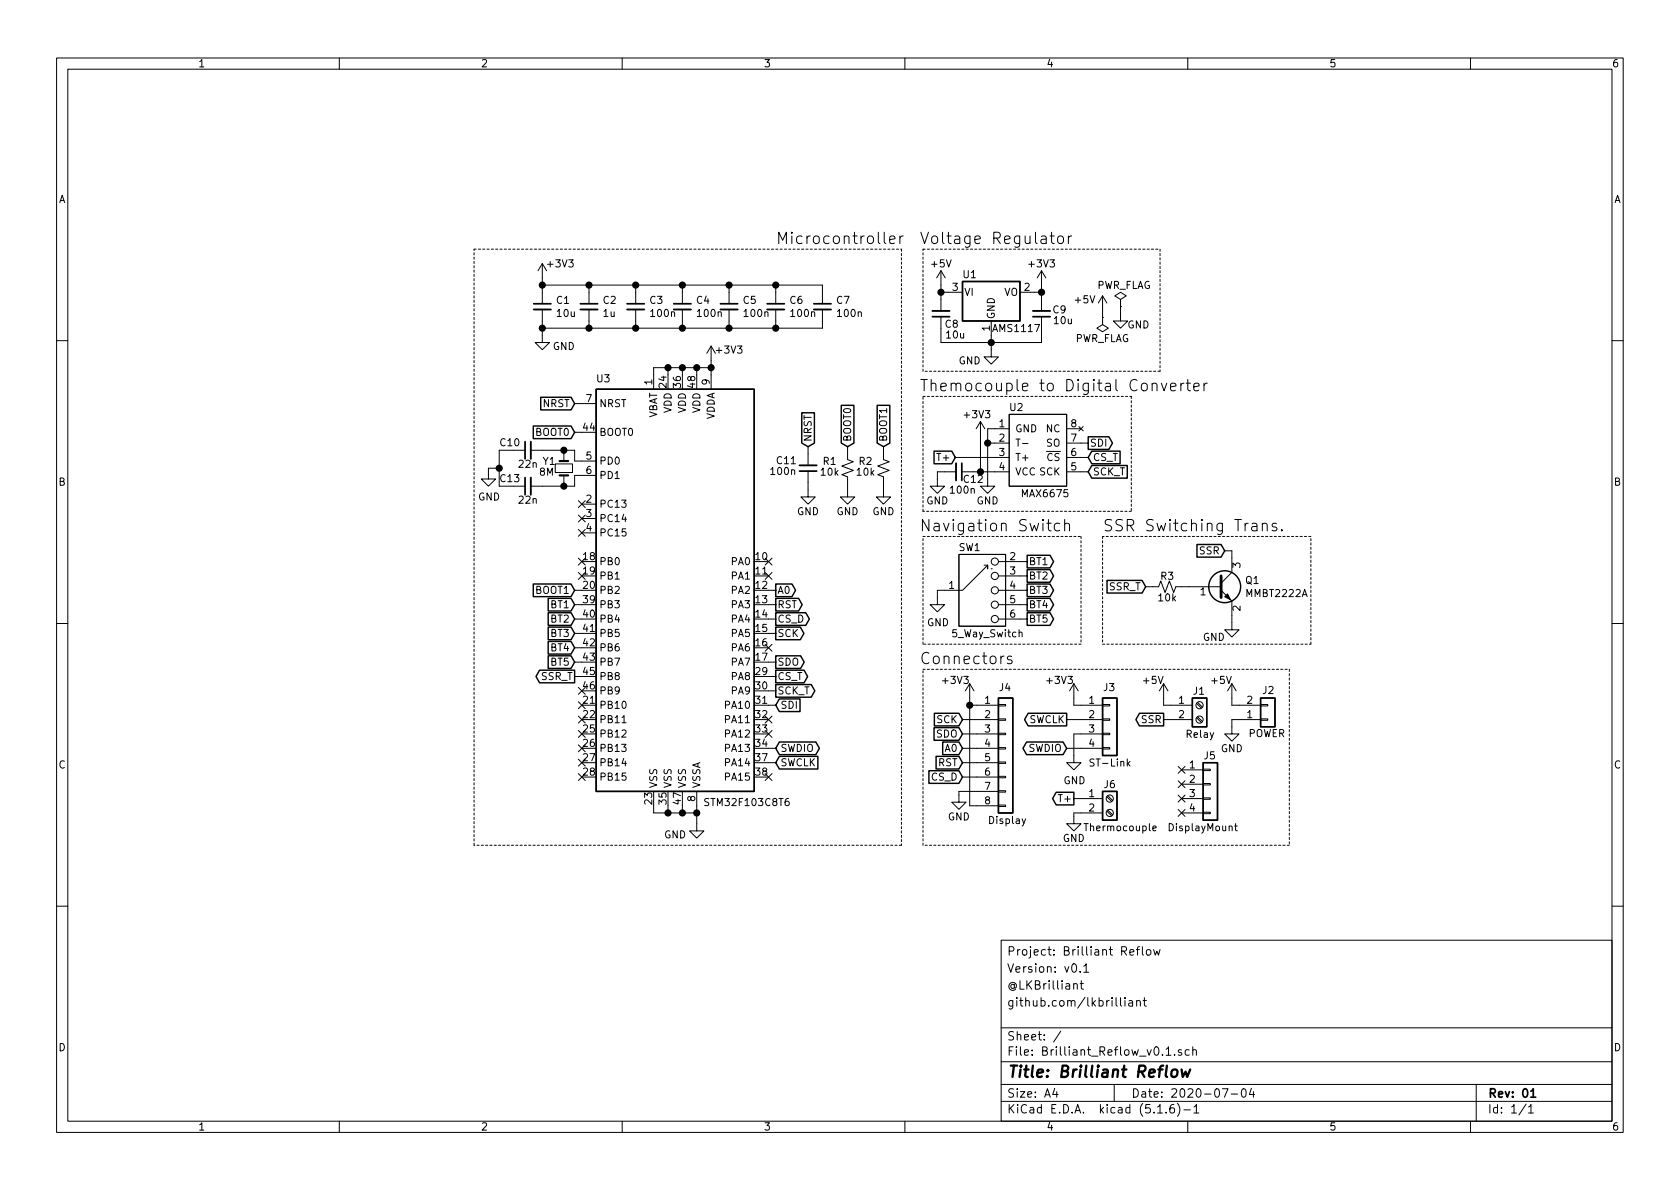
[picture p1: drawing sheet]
EESchema Schematic File Version 4
EELAYER 30 0
EELAYER END
$Descr A4 11693 8268
encoding utf-8
Sheet 1 1
Title "Brilliant Reflow"
Date "2020-07-04"
Rev "01"
Comp ""
Comment1 "github.com/lkbrilliant"
Comment2 "@LKBrilliant"
Comment3 "Version: v0.1"
Comment4 "Project: Brilliant Reflow"
$EndDescr
$Comp
L MCU_ST_STM32F1:STM32F103C8Tx U3
U 1 1
P 4750 4100
F 0 "U3" H 4200 5575 50  0000 C CNN
F 1 "STM32F103C8T6" H 5200 2625 50  0000 C CNN
F 2 "Package_QFP:LQFP-48_7x7mm_P0.5mm" H 4150 2700 50  0001 R CNN
F 3 "http://www.st.com/st-web-ui/static/active/en/resource/technical/document/datasheet/CD00161566.pdf" H 4750 4100 50  0001 C CNN
	1    4750 4100
	1    0    0    -1  
$EndComp
Wire Wire Line
	6925 2975 6875 2975
Wire Wire Line
	6875 2975 6875 3075
Connection ~ 6875 3075
Wire Wire Line
	6875 3075 6925 3075
Wire Wire Line
	6875 3075 6875 3325
$Comp
L power:GND #PWR012
U 1 1
P 6875 3325
F 0 "#PWR012" H 6875 3075 50  0001 C CNN
F 1 "GND" H 6875 3175 50  0000 C CNN
F 2 "" H 6875 3325 50  0001 C CNN
F 3 "" H 6875 3325 50  0001 C CNN
	1    6875 3325
	1    0    0    -1  
$EndComp
$Comp
L Brilliant_Reflow_Symbol:MAX6675 U2
U 1 1
P 7225 3175
F 0 "U2" H 7075 3525 50  0000 C CNN
F 1 "MAX6675" H 7275 2925 50  0000 C CNN
F 2 "Package_SO:SO-8_3.9x4.9mm_P1.27mm" H 7225 2825 50  0001 C CNN
F 3 "https://datasheets.maximintegrated.com/en/ds/MAX6675.pdf" H 7225 3175 50  0001 C CNN
	1    7225 3175
	1    0    0    -1  
$EndComp
Text GLabel 7150 3900 2    50   Output ~ 0
BT1
Text GLabel 7150 4000 2    50   Output ~ 0
BT2
Text GLabel 7150 4100 2    50   Output ~ 0
BT3
Text GLabel 7150 4200 2    50   Output ~ 0
BT4
Text GLabel 7150 4300 2    50   Output ~ 0
BT5
Wire Wire Line
	7150 3900 7100 3900
Wire Wire Line
	7150 4000 7100 4000
Wire Wire Line
	7150 4100 7100 4100
Wire Wire Line
	7150 4200 7100 4200
Wire Wire Line
	7150 4300 7100 4300
Wire Wire Line
	6525 4150 6525 4100
$Comp
L power:GND #PWR016
U 1 1
P 6525 4150
F 0 "#PWR016" H 6525 3900 50  0001 C CNN
F 1 "GND" H 6530 3977 50  0000 C CNN
F 2 "" H 6525 4150 50  0001 C CNN
F 3 "" H 6525 4150 50  0001 C CNN
	1    6525 4150
	1    0    0    -1  
$EndComp
$Comp
L power:+3V3 #PWR08
U 1 1
P 4950 2500
F 0 "#PWR08" H 4950 2350 50  0001 C CNN
F 1 "+3V3" H 5075 2575 50  0000 C CNN
F 2 "" H 4950 2500 50  0001 C CNN
F 3 "" H 4950 2500 50  0001 C CNN
	1    4950 2500
	1    0    0    -1  
$EndComp
Wire Wire Line
	4950 2500 4950 2550
Wire Wire Line
	4950 2550 4850 2550
Wire Wire Line
	4550 2550 4550 2600
Wire Wire Line
	4650 2600 4650 2550
Connection ~ 4650 2550
Wire Wire Line
	4650 2550 4550 2550
Wire Wire Line
	4750 2600 4750 2550
Connection ~ 4750 2550
Wire Wire Line
	4750 2550 4650 2550
Wire Wire Line
	4850 2600 4850 2550
Connection ~ 4850 2550
Wire Wire Line
	4850 2550 4750 2550
Connection ~ 4950 2550
Wire Wire Line
	4950 2550 4950 2600
$Comp
L power:GND #PWR026
U 1 1
P 4850 5725
F 0 "#PWR026" H 4850 5475 50  0001 C CNN
F 1 "GND" H 4700 5650 50  0000 C CNN
F 2 "" H 4850 5725 50  0001 C CNN
F 3 "" H 4850 5725 50  0001 C CNN
	1    4850 5725
	1    0    0    -1  
$EndComp
Wire Wire Line
	4850 5650 4750 5650
Wire Wire Line
	4550 5650 4550 5600
Connection ~ 4850 5650
Wire Wire Line
	4850 5650 4850 5600
Wire Wire Line
	4650 5600 4650 5650
Connection ~ 4650 5650
Wire Wire Line
	4650 5650 4550 5650
Wire Wire Line
	4750 5600 4750 5650
Connection ~ 4750 5650
Wire Wire Line
	4750 5650 4650 5650
Wire Wire Line
	4850 5650 4850 5725
$Comp
L Device:C_Small C3
U 1 1
P 4425 2125
F 0 "C3" H 4517 2171 50  0000 L CNN
F 1 "100n" H 4517 2080 50  0000 L CNN
F 2 "Capacitor_SMD:C_0603_1608Metric" H 4425 2125 50  0001 C CNN
F 3 "~" H 4425 2125 50  0001 C CNN
	1    4425 2125
	1    0    0    -1  
$EndComp
$Comp
L Device:C_Small C4
U 1 1
P 4750 2125
F 0 "C4" H 4842 2171 50  0000 L CNN
F 1 "100n" H 4842 2080 50  0000 L CNN
F 2 "Capacitor_SMD:C_0603_1608Metric" H 4750 2125 50  0001 C CNN
F 3 "~" H 4750 2125 50  0001 C CNN
	1    4750 2125
	1    0    0    -1  
$EndComp
$Comp
L Device:C_Small C5
U 1 1
P 5075 2125
F 0 "C5" H 5167 2171 50  0000 L CNN
F 1 "100n" H 5167 2080 50  0000 L CNN
F 2 "Capacitor_SMD:C_0603_1608Metric" H 5075 2125 50  0001 C CNN
F 3 "~" H 5075 2125 50  0001 C CNN
	1    5075 2125
	1    0    0    -1  
$EndComp
$Comp
L Device:C_Small C1
U 1 1
P 3775 2125
F 0 "C1" H 3867 2171 50  0000 L CNN
F 1 "10u" H 3867 2080 50  0000 L CNN
F 2 "Capacitor_SMD:C_0603_1608Metric" H 3775 2125 50  0001 C CNN
F 3 "~" H 3775 2125 50  0001 C CNN
	1    3775 2125
	1    0    0    -1  
$EndComp
$Comp
L Device:C_Small C6
U 1 1
P 5400 2125
F 0 "C6" H 5492 2171 50  0000 L CNN
F 1 "100n" H 5492 2080 50  0000 L CNN
F 2 "Capacitor_SMD:C_0603_1608Metric" H 5400 2125 50  0001 C CNN
F 3 "~" H 5400 2125 50  0001 C CNN
	1    5400 2125
	1    0    0    -1  
$EndComp
$Comp
L Device:C_Small C2
U 1 1
P 4100 2125
F 0 "C2" H 4192 2171 50  0000 L CNN
F 1 "1u" H 4192 2080 50  0000 L CNN
F 2 "Capacitor_SMD:C_0603_1608Metric" H 4100 2125 50  0001 C CNN
F 3 "~" H 4100 2125 50  0001 C CNN
	1    4100 2125
	1    0    0    -1  
$EndComp
$Comp
L Device:C_Small C7
U 1 1
P 5725 2125
F 0 "C7" H 5817 2171 50  0000 L CNN
F 1 "100n" H 5817 2080 50  0000 L CNN
F 2 "Capacitor_SMD:C_0603_1608Metric" H 5725 2125 50  0001 C CNN
F 3 "~" H 5725 2125 50  0001 C CNN
	1    5725 2125
	1    0    0    -1  
$EndComp
$Comp
L power:+3V3 #PWR01
U 1 1
P 3775 1925
F 0 "#PWR01" H 3775 1775 50  0001 C CNN
F 1 "+3V3" H 3900 2025 50  0000 C CNN
F 2 "" H 3775 1925 50  0001 C CNN
F 3 "" H 3775 1925 50  0001 C CNN
	1    3775 1925
	1    0    0    -1  
$EndComp
$Comp
L power:GND #PWR06
U 1 1
P 3775 2325
F 0 "#PWR06" H 3775 2075 50  0001 C CNN
F 1 "GND" H 3925 2250 50  0000 C CNN
F 2 "" H 3775 2325 50  0001 C CNN
F 3 "" H 3775 2325 50  0001 C CNN
	1    3775 2325
	1    0    0    -1  
$EndComp
Wire Wire Line
	3775 1925 3775 1975
Wire Wire Line
	3775 1975 4100 1975
Wire Wire Line
	5725 1975 5725 2025
Connection ~ 3775 1975
Wire Wire Line
	3775 1975 3775 2025
Wire Wire Line
	5400 2025 5400 1975
Connection ~ 5400 1975
Wire Wire Line
	5400 1975 5725 1975
Wire Wire Line
	5075 2025 5075 1975
Connection ~ 5075 1975
Wire Wire Line
	5075 1975 5400 1975
Wire Wire Line
	4750 2025 4750 1975
Connection ~ 4750 1975
Wire Wire Line
	4750 1975 5075 1975
Wire Wire Line
	4425 2025 4425 1975
Connection ~ 4425 1975
Wire Wire Line
	4425 1975 4750 1975
Wire Wire Line
	4100 2025 4100 1975
Connection ~ 4100 1975
Wire Wire Line
	4100 1975 4425 1975
Wire Wire Line
	3775 2225 3775 2275
Wire Wire Line
	3775 2275 4100 2275
Wire Wire Line
	4100 2275 4100 2225
Connection ~ 3775 2275
Wire Wire Line
	3775 2275 3775 2325
Wire Wire Line
	4100 2275 4425 2275
Wire Wire Line
	4425 2275 4425 2225
Connection ~ 4100 2275
Wire Wire Line
	4750 2275 4750 2225
Wire Wire Line
	4425 2275 4750 2275
Connection ~ 4425 2275
Wire Wire Line
	4750 2275 5075 2275
Wire Wire Line
	5075 2275 5075 2225
Connection ~ 4750 2275
Wire Wire Line
	5075 2275 5400 2275
Wire Wire Line
	5400 2275 5400 2225
Connection ~ 5075 2275
Wire Wire Line
	5400 2275 5725 2275
Wire Wire Line
	5725 2275 5725 2225
Connection ~ 5400 2275
$Comp
L Device:C_Small C11
U 1 1
P 5625 3250
F 0 "C11" H 5775 3200 50  0000 C CNN
F 1 "100n" H 5800 3275 50  0000 C CNN
F 2 "Capacitor_SMD:C_0603_1608Metric" H 5625 3250 50  0001 C CNN
F 3 "~" H 5625 3250 50  0001 C CNN
	1    5625 3250
	-1   0    0    1   
$EndComp
$Comp
L power:GND #PWR013
U 1 1
P 5625 3400
F 0 "#PWR013" H 5625 3150 50  0001 C CNN
F 1 "GND" H 5625 3250 50  0000 C CNN
F 2 "" H 5625 3400 50  0001 C CNN
F 3 "" H 5625 3400 50  0001 C CNN
	1    5625 3400
	1    0    0    -1  
$EndComp
$Comp
L Device:Crystal_Small Y1
U 1 1
P 3925 3250
F 0 "Y1" V 3875 3100 50  0000 L CNN
F 1 "8M" V 3950 3075 50  0000 L CNN
F 2 "Crystal:Crystal_SMD_HC49-SD" H 3925 3250 50  0001 C CNN
F 3 "~" H 3925 3250 50  0001 C CNN
	1    3925 3250
	0    1    1    0   
$EndComp
$Comp
L Device:C_Small C10
U 1 1
P 3675 3125
F 0 "C10" V 3725 3250 50  0000 C CNN
F 1 "22n" V 3575 3125 50  0000 C CNN
F 2 "Capacitor_SMD:C_0603_1608Metric" H 3675 3125 50  0001 C CNN
F 3 "~" H 3675 3125 50  0001 C CNN
	1    3675 3125
	0    -1   -1   0   
$EndComp
$Comp
L Device:C_Small C13
U 1 1
P 3675 3375
F 0 "C13" V 3725 3500 50  0000 C CNN
F 1 "22n" V 3575 3375 50  0000 C CNN
F 2 "Capacitor_SMD:C_0603_1608Metric" H 3675 3375 50  0001 C CNN
F 3 "~" H 3675 3375 50  0001 C CNN
	1    3675 3375
	0    -1   -1   0   
$EndComp
Wire Wire Line
	3775 3125 3925 3125
Wire Wire Line
	3925 3125 3925 3150
Wire Wire Line
	3925 3125 4000 3125
Wire Wire Line
	4000 3125 4000 3200
Wire Wire Line
	4000 3200 4050 3200
Connection ~ 3925 3125
Wire Wire Line
	3775 3375 3925 3375
Wire Wire Line
	4000 3375 4000 3300
Wire Wire Line
	4000 3300 4050 3300
Wire Wire Line
	3925 3350 3925 3375
Connection ~ 3925 3375
Wire Wire Line
	3925 3375 4000 3375
Wire Wire Line
	3575 3125 3475 3125
Wire Wire Line
	3475 3375 3575 3375
$Comp
L Device:R_Small_US R1
U 1 1
P 5900 3250
F 0 "R1" H 5775 3300 50  0000 C CNN
F 1 "10k" H 5775 3225 50  0000 C CNN
F 2 "Resistor_SMD:R_0603_1608Metric" H 5900 3250 50  0001 C CNN
F 3 "~" H 5900 3250 50  0001 C CNN
	1    5900 3250
	1    0    0    -1  
$EndComp
Wire Wire Line
	5900 3400 5900 3350
Wire Wire Line
	5625 3350 5625 3400
$Comp
L power:GND #PWR014
U 1 1
P 5900 3400
F 0 "#PWR014" H 5900 3150 50  0001 C CNN
F 1 "GND" H 5900 3250 50  0000 C CNN
F 2 "" H 5900 3400 50  0001 C CNN
F 3 "" H 5900 3400 50  0001 C CNN
	1    5900 3400
	1    0    0    -1  
$EndComp
Text GLabel 4000 2800 0    50   Input ~ 0
NRST
Text GLabel 4000 3000 0    50   Input ~ 0
BOOT0
Text GLabel 5625 3100 1    50   Input ~ 0
NRST
Text GLabel 5900 3100 1    50   Input ~ 0
BOOT0
Wire Wire Line
	5625 3100 5625 3150
Wire Wire Line
	5900 3100 5900 3150
NoConn ~ 4050 3500
NoConn ~ 4050 3600
NoConn ~ 4050 3700
Text GLabel 6150 3100 1    50   Input ~ 0
BOOT1
$Comp
L Device:R_Small_US R2
U 1 1
P 6150 3250
F 0 "R2" H 6025 3300 50  0000 C CNN
F 1 "10k" H 6025 3225 50  0000 C CNN
F 2 "Resistor_SMD:R_0603_1608Metric" H 6150 3250 50  0001 C CNN
F 3 "~" H 6150 3250 50  0001 C CNN
	1    6150 3250
	1    0    0    -1  
$EndComp
Wire Wire Line
	6150 3400 6150 3350
$Comp
L power:GND #PWR015
U 1 1
P 6150 3400
F 0 "#PWR015" H 6150 3150 50  0001 C CNN
F 1 "GND" H 6150 3250 50  0000 C CNN
F 2 "" H 6150 3400 50  0001 C CNN
F 3 "" H 6150 3400 50  0001 C CNN
	1    6150 3400
	1    0    0    -1  
$EndComp
Wire Wire Line
	6150 3100 6150 3150
Text GLabel 5400 5200 2    50   BiDi ~ 0
SWDIO
Text GLabel 5400 5300 2    50   Input ~ 0
SWCLK
Wire Wire Line
	5400 5300 5350 5300
Wire Wire Line
	5400 5200 5350 5200
Text GLabel 7575 3275 2    50   Input ~ 0
SCK_T
Wire Wire Line
	7575 3175 7525 3175
Text GLabel 7575 3175 2    50   Input ~ 0
CS_T
Wire Wire Line
	7575 3275 7525 3275
Wire Wire Line
	5400 4600 5350 4600
Text GLabel 5400 4600 2    50   Output ~ 0
SDO
Wire Wire Line
	5400 4400 5350 4400
Text GLabel 5400 4400 2    50   Output ~ 0
SCK
Wire Wire Line
	5400 4200 5350 4200
Text GLabel 5400 4300 2    50   Output ~ 0
CS_D
Wire Wire Line
	4000 4100 4050 4100
Text GLabel 4000 4100 0    50   Input ~ 0
BOOT1
Wire Wire Line
	4000 2800 4050 2800
Wire Wire Line
	4000 3000 4050 3000
$Comp
L power:GND #PWR010
U 1 1
P 3400 3275
F 0 "#PWR010" H 3400 3025 50  0001 C CNN
F 1 "GND" H 3405 3102 50  0000 C CNN
F 2 "" H 3400 3275 50  0001 C CNN
F 3 "" H 3400 3275 50  0001 C CNN
	1    3400 3275
	1    0    0    -1  
$EndComp
Wire Wire Line
	3475 3125 3475 3250
Wire Wire Line
	3400 3250 3475 3250
Connection ~ 3475 3250
Wire Wire Line
	3475 3250 3475 3375
$Comp
L Connector_Generic:Conn_01x08 J4
U 1 1
P 7000 5200
F 0 "J4" H 6950 5625 50  0000 L CNN
F 1 "Display" H 6875 4700 50  0000 L CNN
F 2 "Connector_PinSocket_2.54mm:PinSocket_1x08_P2.54mm_Vertical" H 7000 5200 50  0001 C CNN
F 3 "~" H 7000 5200 50  0001 C CNN
	1    7000 5200
	1    0    0    -1  
$EndComp
$Comp
L Regulator_Linear:AMS1117-3.3 U1
U 1 1
P 6900 2025
F 0 "U1" H 6750 2150 50  0000 C CNN
F 1 "AMS1117" H 7075 1775 50  0000 C CNN
F 2 "Package_TO_SOT_SMD:SOT-223-3_TabPin2" H 6900 2225 50  0001 C CNN
F 3 "http://www.advanced-monolithic.com/pdf/ds1117.pdf" H 7000 1775 50  0001 C CNN
	1    6900 2025
	1    0    0    -1  
$EndComp
$Comp
L Connector_Generic:Conn_01x04 J3
U 1 1
P 7725 5000
F 0 "J3" H 7675 5225 50  0000 L CNN
F 1 "ST-Link" H 7575 4700 50  0000 L CNN
F 2 "Connector_PinHeader_2.54mm:PinHeader_1x04_P2.54mm_Vertical" H 7725 5000 50  0001 C CNN
F 3 "~" H 7725 5000 50  0001 C CNN
	1    7725 5000
	1    0    0    -1  
$EndComp
Text GLabel 7425 5200 0    50   BiDi ~ 0
SWDIO
Text GLabel 7425 5000 0    50   Output ~ 0
SWCLK
Wire Wire Line
	7425 5200 7525 5200
$Comp
L power:GND #PWR023
U 1 1
P 7475 5250
F 0 "#PWR023" H 7475 5000 50  0001 C CNN
F 1 "GND" H 7480 5077 50  0000 C CNN
F 2 "" H 7475 5250 50  0001 C CNN
F 3 "" H 7475 5250 50  0001 C CNN
	1    7475 5250
	1    0    0    -1  
$EndComp
Wire Wire Line
	7475 5250 7475 5100
Wire Wire Line
	7475 5100 7525 5100
Wire Wire Line
	7525 5000 7425 5000
Wire Wire Line
	7475 4850 7475 4900
Wire Wire Line
	7475 4900 7525 4900
$Comp
L power:GND #PWR024
U 1 1
P 6675 5525
F 0 "#PWR024" H 6675 5275 50  0001 C CNN
F 1 "GND" H 6675 5375 50  0000 C CNN
F 2 "" H 6675 5525 50  0001 C CNN
F 3 "" H 6675 5525 50  0001 C CNN
	1    6675 5525
	1    0    0    -1  
$EndComp
Wire Wire Line
	6675 5500 6675 5525
Text GLabel 6700 5400 0    50   Input ~ 0
CS_D
Wire Wire Line
	6700 5400 6800 5400
Text GLabel 5400 4200 2    50   Output ~ 0
RST
Wire Wire Line
	5400 4100 5350 4100
Text GLabel 6700 5300 0    50   Input ~ 0
RST
Wire Wire Line
	6700 5300 6800 5300
Text GLabel 5400 4100 2    50   Output ~ 0
A0
Text GLabel 6700 5200 0    50   Input ~ 0
A0
Wire Wire Line
	6700 5200 6800 5200
Text GLabel 6700 5100 0    50   Input ~ 0
SDO
Text GLabel 6700 5000 0    50   Input ~ 0
SCK
Wire Wire Line
	6750 4850 6750 4900
Wire Wire Line
	6750 4900 6800 4900
Wire Wire Line
	6700 5000 6800 5000
Wire Wire Line
	6700 5100 6800 5100
$Comp
L power:+3V3 #PWR09
U 1 1
P 6825 3025
F 0 "#PWR09" H 6825 2875 50  0001 C CNN
F 1 "+3V3" H 6800 3175 50  0000 C CNN
F 2 "" H 6825 3025 50  0001 C CNN
F 3 "" H 6825 3025 50  0001 C CNN
	1    6825 3025
	1    0    0    -1  
$EndComp
Wire Wire Line
	6825 3275 6925 3275
Wire Wire Line
	6825 3275 6825 3025
Text GLabel 4000 4300 0    50   Input ~ 0
BT2
Text GLabel 4000 4400 0    50   Input ~ 0
BT3
Text GLabel 4000 4500 0    50   Input ~ 0
BT4
Text GLabel 4000 4600 0    50   Input ~ 0
BT5
Text GLabel 4000 4200 0    50   Input ~ 0
BT1
Wire Wire Line
	4000 4300 4050 4300
Wire Wire Line
	4000 4400 4050 4400
Wire Wire Line
	4000 4500 4050 4500
Wire Wire Line
	4000 4600 4050 4600
Wire Wire Line
	3400 3275 3400 3250
$Comp
L Device:C_Small C12
U 1 1
P 6675 3275
F 0 "C12" V 6725 3375 50  0000 C CNN
F 1 "100n" V 6800 3300 50  0000 C CNN
F 2 "Capacitor_SMD:C_0603_1608Metric" H 6675 3275 50  0001 C CNN
F 3 "~" H 6675 3275 50  0001 C CNN
	1    6675 3275
	0    1    1    0   
$EndComp
$Comp
L power:GND #PWR011
U 1 1
P 6525 3325
F 0 "#PWR011" H 6525 3075 50  0001 C CNN
F 1 "GND" H 6525 3175 50  0000 C CNN
F 2 "" H 6525 3325 50  0001 C CNN
F 3 "" H 6525 3325 50  0001 C CNN
	1    6525 3325
	1    0    0    -1  
$EndComp
Wire Wire Line
	6525 3325 6525 3275
Wire Wire Line
	6525 3275 6575 3275
Wire Wire Line
	6775 3275 6825 3275
Connection ~ 6825 3275
$Comp
L Device:C_Small C8
U 1 1
P 6550 2175
F 0 "C8" H 6475 2250 50  0000 C CNN
F 1 "10u" H 6450 2325 50  0000 C CNN
F 2 "Capacitor_SMD:C_0603_1608Metric" H 6550 2175 50  0001 C CNN
F 3 "~" H 6550 2175 50  0001 C CNN
	1    6550 2175
	-1   0    0    1   
$EndComp
Wire Wire Line
	6550 2075 6550 2025
Wire Wire Line
	6550 2025 6600 2025
Wire Wire Line
	7250 2025 7250 2075
Wire Wire Line
	7200 2025 7250 2025
Wire Wire Line
	6550 2275 6550 2375
Wire Wire Line
	6550 2375 6900 2375
Wire Wire Line
	7250 2375 7250 2275
Wire Wire Line
	6900 2325 6900 2375
Connection ~ 6900 2375
Wire Wire Line
	6900 2375 7250 2375
$Comp
L power:GND #PWR07
U 1 1
P 6900 2425
F 0 "#PWR07" H 6900 2175 50  0001 C CNN
F 1 "GND" H 6750 2350 50  0000 C CNN
F 2 "" H 6900 2425 50  0001 C CNN
F 3 "" H 6900 2425 50  0001 C CNN
	1    6900 2425
	1    0    0    -1  
$EndComp
Wire Wire Line
	6900 2425 6900 2375
$Comp
L power:+3V3 #PWR03
U 1 1
P 7250 1975
F 0 "#PWR03" H 7250 1825 50  0001 C CNN
F 1 "+3V3" H 7250 2125 50  0000 C CNN
F 2 "" H 7250 1975 50  0001 C CNN
F 3 "" H 7250 1975 50  0001 C CNN
	1    7250 1975
	1    0    0    -1  
$EndComp
Wire Wire Line
	7250 1975 7250 2025
Connection ~ 7250 2025
$Comp
L Connector_Generic:Conn_01x02 J2
U 1 1
P 8825 5000
F 0 "J2" H 8875 4800 50  0000 R CNN
F 1 "POWER" H 8950 5100 50  0000 R CNN
F 2 "Connector_PinHeader_2.54mm:PinHeader_1x02_P2.54mm_Vertical" H 8825 5000 50  0001 C CNN
F 3 "~" H 8825 5000 50  0001 C CNN
	1    8825 5000
	1    0    0    1   
$EndComp
Connection ~ 6550 2025
$Comp
L power:+5V #PWR02
U 1 1
P 6550 1975
F 0 "#PWR02" H 6550 1825 50  0001 C CNN
F 1 "+5V" H 6550 2125 50  0000 C CNN
F 2 "" H 6550 1975 50  0001 C CNN
F 3 "" H 6550 1975 50  0001 C CNN
	1    6550 1975
	1    0    0    -1  
$EndComp
Wire Wire Line
	6550 1975 6550 2025
Wire Wire Line
	4000 4200 4050 4200
NoConn ~ 4050 3900
NoConn ~ 4050 4000
$Comp
L Device:C_Small C9
U 1 1
P 7250 2175
F 0 "C9" H 7125 2150 50  0000 C CNN
F 1 "10u" H 7100 2225 50  0000 C CNN
F 2 "Capacitor_SMD:C_0603_1608Metric" H 7250 2175 50  0001 C CNN
F 3 "~" H 7250 2175 50  0001 C CNN
	1    7250 2175
	-1   0    0    1   
$EndComp
NoConn ~ 4050 4800
NoConn ~ 4050 4900
NoConn ~ 4050 5000
NoConn ~ 4050 5100
NoConn ~ 4050 5200
NoConn ~ 4050 5300
NoConn ~ 4050 5400
NoConn ~ 5350 5400
NoConn ~ 5350 5100
NoConn ~ 5350 5000
NoConn ~ 5350 3900
Wire Notes Line
	3300 1725 6275 1725
Wire Notes Line
	6275 1725 6275 5875
Wire Notes Line
	6275 5875 3300 5875
Wire Notes Line
	3300 5875 3300 1725
Wire Notes Line
	8075 1725 8075 2575
Wire Notes Line
	8075 2575 6425 2575
Wire Notes Line
	6425 2575 6425 1725
Wire Notes Line
	6425 4650 8975 4650
Wire Notes Line
	8975 4650 8975 5875
Wire Notes Line
	8975 5875 6425 5875
Wire Notes Line
	6425 5875 6425 4650
Wire Wire Line
	6525 4100 6575 4100
Wire Notes Line
	6425 3725 7525 3725
Wire Notes Line
	7525 3725 7525 4475
Wire Notes Line
	7525 4475 6425 4475
Wire Notes Line
	6425 4475 6425 3725
Wire Notes Line
	6425 1725 8075 1725
Wire Notes Line
	6425 2750 7875 2750
Wire Notes Line
	7875 2750 7875 3550
Wire Notes Line
	7875 3550 6425 3550
Wire Notes Line
	6425 3550 6425 2750
Text Notes 5400 1700 0    79   ~ 0
Microcontroller
Text Notes 6400 2725 0    79   ~ 0
Themocouple to Digital Converter
Text Notes 6400 1700 0    79   ~ 0
Voltage Regulator
Text Notes 6400 3700 0    79   ~ 0
Navigation Switch
Text Notes 6400 4625 0    79   ~ 0
Connectors
Text GLabel 4000 4700 0    50   Output ~ 0
SSR_T
Wire Wire Line
	4000 4700 4050 4700
$Comp
L Connector:Screw_Terminal_01x02 J1
U 1 1
P 8350 4900
F 0 "J1" H 8300 5000 50  0000 L CNN
F 1 "Relay" H 8250 4700 50  0000 L CNN
F 2 "TerminalBlock:TerminalBlock_bornier-2_P5.08mm" H 8350 4900 50  0001 C CNN
F 3 "~" H 8350 4900 50  0001 C CNN
	1    8350 4900
	1    0    0    -1  
$EndComp
Text GLabel 8100 5000 0    50   Output ~ 0
SSR
Wire Wire Line
	8100 4900 8150 4900
$Comp
L power:GND #PWR017
U 1 1
P 8575 4325
F 0 "#PWR017" H 8575 4075 50  0001 C CNN
F 1 "GND" H 8450 4225 50  0000 C CNN
F 2 "" H 8575 4325 50  0001 C CNN
F 3 "" H 8575 4325 50  0001 C CNN
	1    8575 4325
	1    0    0    -1  
$EndComp
Text GLabel 6650 3175 0    50   Input ~ 0
T+
Wire Wire Line
	6650 3175 6925 3175
NoConn ~ 5350 4000
Wire Wire Line
	5400 4300 5350 4300
NoConn ~ 5350 4500
Text GLabel 5400 4700 2    50   Output ~ 0
CS_T
Text GLabel 5400 4800 2    50   Output ~ 0
SCK_T
Wire Wire Line
	5400 4700 5350 4700
Wire Wire Line
	5400 4800 5350 4800
Wire Wire Line
	5400 4900 5350 4900
Text GLabel 5400 4900 2    50   Input ~ 0
SDI
Text GLabel 7575 3075 2    50   Output ~ 0
SDI
Wire Wire Line
	7575 3075 7525 3075
Wire Wire Line
	6800 5600 6750 5600
Wire Wire Line
	6750 5600 6750 4900
Connection ~ 6750 4900
Wire Wire Line
	6675 5500 6800 5500
NoConn ~ 8225 5350
NoConn ~ 8225 5450
NoConn ~ 8225 5550
NoConn ~ 8225 5650
$Comp
L Brilliant_Reflow_Symbol:5_Way_Switch SW1
U 1 1
P 6850 4100
F 0 "SW1" H 6750 4400 50  0000 C CNN
F 1 "5_Way_Switch" H 6875 3800 50  0000 C CNN
F 2 "Brilliant_Reflow:5_Way_Switch" H 7050 4100 50  0001 C CNN
F 3 "" H 7050 4100 50  0001 C CNN
	1    6850 4100
	1    0    0    -1  
$EndComp
$Comp
L Transistor_BJT:MMBTA42 Q1
U 1 1
P 8475 4075
F 0 "Q1" H 8665 4121 50  0000 L CNN
F 1 "MMBT2222A" H 8665 4030 50  0000 L CNN
F 2 "Package_TO_SOT_SMD:SOT-23" H 8675 4000 50  0001 L CIN
F 3 "" H 8475 4075 50  0001 L CNN
	1    8475 4075
	1    0    0    -1  
$EndComp
$Comp
L Device:R_Small_US R3
U 1 1
P 8125 4075
F 0 "R3" V 8050 4075 50  0000 C CNN
F 1 "10k" V 8200 4075 50  0000 C CNN
F 2 "Resistor_SMD:R_0603_1608Metric" H 8125 4075 50  0001 C CNN
F 3 "~" H 8125 4075 50  0001 C CNN
	1    8125 4075
	0    1    1    0   
$EndComp
Wire Wire Line
	8225 4075 8275 4075
Text GLabel 7975 4075 0    50   Input ~ 0
SSR_T
Wire Wire Line
	7975 4075 8025 4075
Wire Wire Line
	8575 4275 8575 4325
Wire Wire Line
	8100 5000 8150 5000
Text GLabel 8525 3825 0    50   Input ~ 0
SSR
Wire Wire Line
	8100 4850 8100 4900
$Comp
L power:+5V #PWR020
U 1 1
P 8100 4850
F 0 "#PWR020" H 8100 4700 50  0001 C CNN
F 1 "+5V" H 8025 4975 50  0000 C CNN
F 2 "" H 8100 4850 50  0001 C CNN
F 3 "" H 8100 4850 50  0001 C CNN
	1    8100 4850
	1    0    0    -1  
$EndComp
$Comp
L power:+3V3 #PWR019
U 1 1
P 7475 4850
F 0 "#PWR019" H 7475 4700 50  0001 C CNN
F 1 "+3V3" H 7375 4975 50  0000 C CNN
F 2 "" H 7475 4850 50  0001 C CNN
F 3 "" H 7475 4850 50  0001 C CNN
	1    7475 4850
	1    0    0    -1  
$EndComp
$Comp
L power:+3V3 #PWR018
U 1 1
P 6750 4850
F 0 "#PWR018" H 6750 4700 50  0001 C CNN
F 1 "+3V3" H 6650 4975 50  0000 C CNN
F 2 "" H 6750 4850 50  0001 C CNN
F 3 "" H 6750 4850 50  0001 C CNN
	1    6750 4850
	1    0    0    -1  
$EndComp
Wire Wire Line
	8525 3825 8575 3825
Wire Wire Line
	8575 3825 8575 3875
Wire Notes Line
	7675 3725 7675 4475
Wire Notes Line
	7675 4475 9125 4475
Wire Notes Line
	9125 4475 9125 3725
Wire Notes Line
	9125 3725 7675 3725
Text Notes 7675 3700 0    79   ~ 0
SSR Switching Trans.
Wire Wire Line
	7800 2175 7800 2125
$Comp
L power:PWR_FLAG #FLG01
U 1 1
P 7800 2125
F 0 "#FLG01" H 7800 2200 50  0001 C CNN
F 1 "PWR_FLAG" H 7825 2275 50  0000 C CNN
F 2 "" H 7800 2125 50  0001 C CNN
F 3 "~" H 7800 2125 50  0001 C CNN
	1    7800 2125
	1    0    0    -1  
$EndComp
$Comp
L power:GND #PWR05
U 1 1
P 7800 2175
F 0 "#PWR05" H 7800 1925 50  0001 C CNN
F 1 "GND" H 7925 2100 50  0000 C CNN
F 2 "" H 7800 2175 50  0001 C CNN
F 3 "" H 7800 2175 50  0001 C CNN
	1    7800 2175
	1    0    0    -1  
$EndComp
Wire Wire Line
	7675 2150 7675 2200
$Comp
L power:PWR_FLAG #FLG02
U 1 1
P 7675 2200
F 0 "#FLG02" H 7675 2275 50  0001 C CNN
F 1 "PWR_FLAG" H 7675 2350 50  0000 C CNN
F 2 "" H 7675 2200 50  0001 C CNN
F 3 "~" H 7675 2200 50  0001 C CNN
	1    7675 2200
	-1   0    0    1   
$EndComp
$Comp
L power:+5V #PWR04
U 1 1
P 7675 2150
F 0 "#PWR04" H 7675 2000 50  0001 C CNN
F 1 "+5V" H 7550 2225 50  0000 C CNN
F 2 "" H 7675 2150 50  0001 C CNN
F 3 "" H 7675 2150 50  0001 C CNN
	1    7675 2150
	1    0    0    -1  
$EndComp
$Comp
L power:+5V #PWR021
U 1 1
P 8575 4850
F 0 "#PWR021" H 8575 4700 50  0001 C CNN
F 1 "+5V" H 8500 4975 50  0000 C CNN
F 2 "" H 8575 4850 50  0001 C CNN
F 3 "" H 8575 4850 50  0001 C CNN
	1    8575 4850
	1    0    0    -1  
$EndComp
$Comp
L power:GND #PWR022
U 1 1
P 8575 5050
F 0 "#PWR022" H 8575 4800 50  0001 C CNN
F 1 "GND" H 8575 4900 50  0000 C CNN
F 2 "" H 8575 5050 50  0001 C CNN
F 3 "" H 8575 5050 50  0001 C CNN
	1    8575 5050
	1    0    0    -1  
$EndComp
Wire Wire Line
	8575 4850 8575 4900
Wire Wire Line
	8575 4900 8625 4900
Wire Wire Line
	8625 5000 8575 5000
Wire Wire Line
	8575 5000 8575 5050
Wire Wire Line
	7475 5650 7525 5650
Wire Wire Line
	7475 5675 7475 5650
$Comp
L power:GND #PWR025
U 1 1
P 7475 5675
F 0 "#PWR025" H 7475 5425 50  0001 C CNN
F 1 "GND" H 7475 5525 50  0000 C CNN
F 2 "" H 7475 5675 50  0001 C CNN
F 3 "" H 7475 5675 50  0001 C CNN
	1    7475 5675
	1    0    0    -1  
$EndComp
Wire Wire Line
	7475 5550 7525 5550
$Comp
L Connector:Screw_Terminal_01x02 J6
U 1 1
P 7725 5550
F 0 "J6" H 7725 5650 50  0000 C CNN
F 1 "Thermocouple" H 7800 5350 50  0000 C CNN
F 2 "Brilliant_Reflow:TerminalBlock_7.62mm_2p" H 7725 5550 50  0001 C CNN
F 3 "~" H 7725 5550 50  0001 C CNN
	1    7725 5550
	1    0    0    -1  
$EndComp
Text GLabel 7475 5550 0    50   Output ~ 0
T+
$Comp
L Connector_Generic:Conn_01x04 J5
U 1 1
P 8425 5450
F 0 "J5" H 8375 5650 50  0000 L CNN
F 1 "DisplayMount" H 8125 5150 50  0000 L CNN
F 2 "Connector_PinSocket_2.54mm:PinSocket_1x04_P2.54mm_Vertical" H 8425 5450 50  0001 C CNN
F 3 "~" H 8425 5450 50  0001 C CNN
	1    8425 5450
	1    0    0    -1  
$EndComp
$EndSCHEMATC
